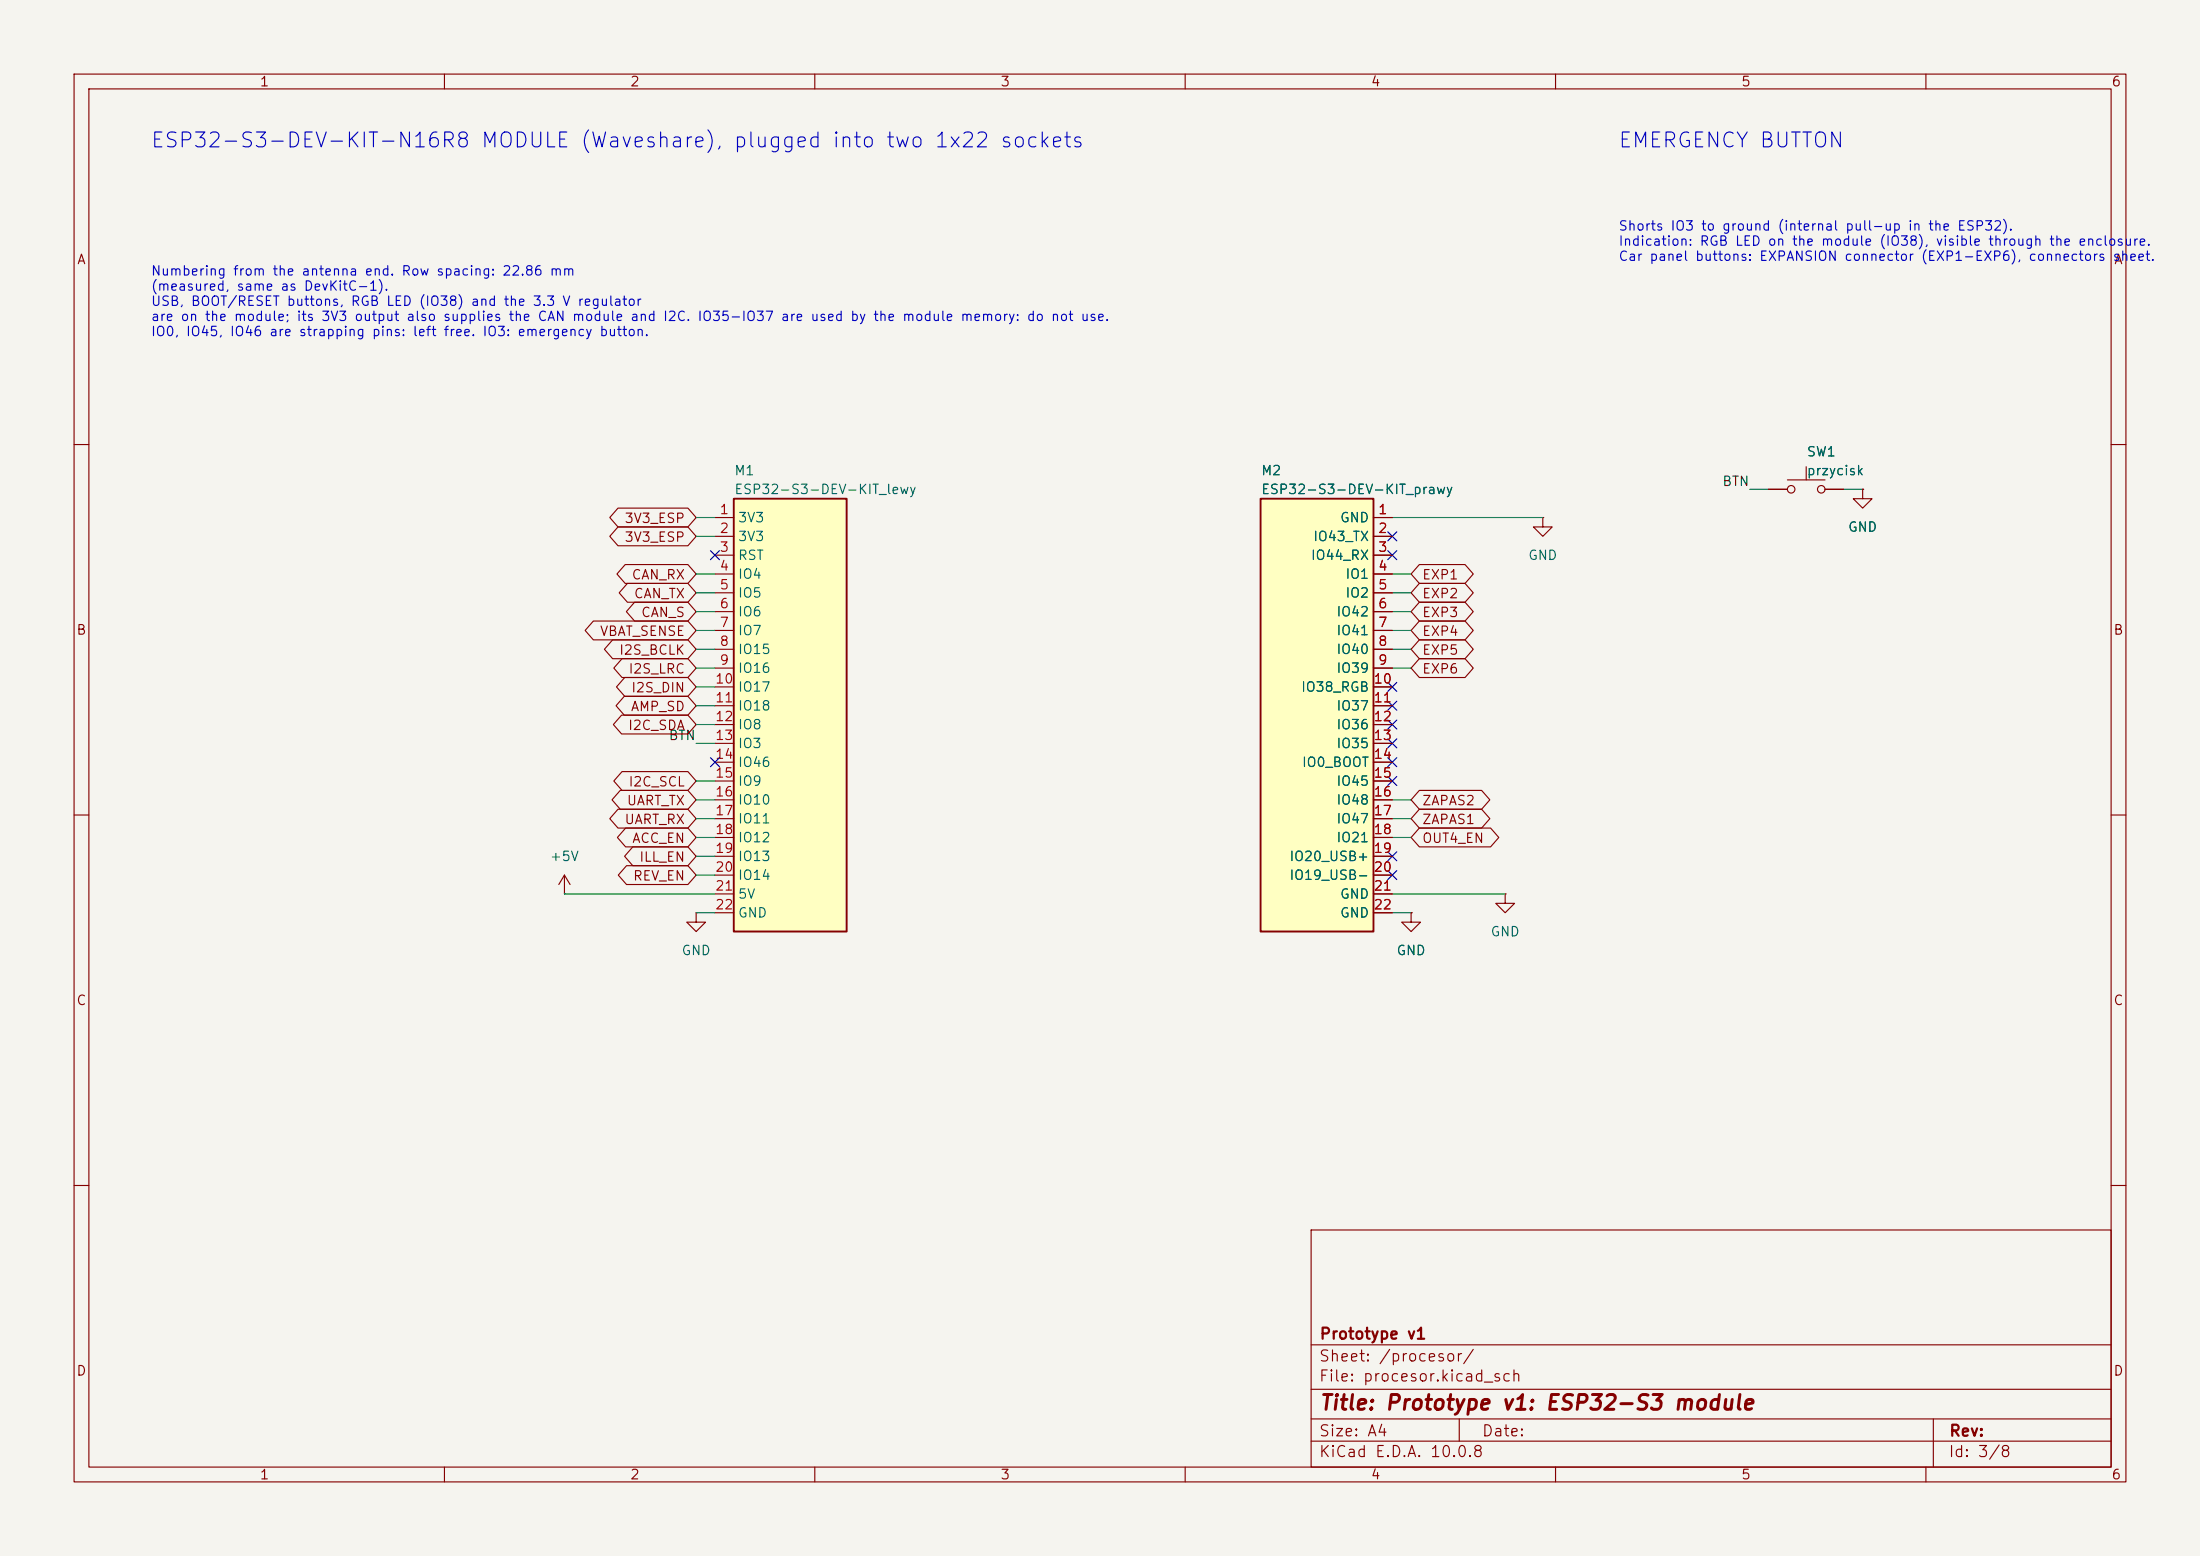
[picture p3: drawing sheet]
(kicad_sch
 (version 20250610)
 (generator "eeschema")
 (generator_version "9.99")
 (paper "A4")
 (title_block
  (title "Prototype v1: ESP32-S3 module")
  (company "Prototype v1"))
 (lib_symbols
  (symbol "Switch:SW_Push"
   (pin_numbers (hide yes))
   (pin_names
    (offset 1.016) (hide yes)) (exclude_from_sim no) (in_bom yes) (on_board yes)
   (in_pos_files yes)
   (duplicate_pin_numbers_are_jumpers no)
   (property "Reference" "SW" (at 1.27 2.54 0) (show_name no) (do_not_autoplace no) (effects (font (size 1.27 1.27)) (justify left)))
   (property "Value" "SW_Push" (at 0 -1.524 0) (show_name no) (do_not_autoplace no) (effects (font (size 1.27 1.27))))
   (property "Footprint" "" (at 0 5.08 0) (show_name no) (do_not_autoplace no) (hide yes) (effects (font (size 1.27 1.27))))
   (property "Datasheet" "" (at 0 5.08 0) (show_name no) (do_not_autoplace no) (hide yes) (effects (font (size 1.27 1.27))))
   (property "Description" "Push button switch, generic, two pins" (at 0 0 0) (show_name no) (do_not_autoplace no) (hide yes) (effects (font (size 1.27 1.27))))
   (symbol "SW_Push_0_1"
    (circle (center -2.032 0) (radius 0.508) (stroke (width 0) (type default)) (fill (type none)))
    (polyline (pts (xy 0 1.27) (xy 0 3.048)) (stroke (width 0) (type default)) (fill (type none)))
    (circle (center 2.032 0) (radius 0.508) (stroke (width 0) (type default)) (fill (type none)))
    (polyline (pts (xy 2.54 1.27) (xy -2.54 1.27)) (stroke (width 0) (type default)) (fill (type none)))
    (pin passive line (at -5.08 0 0) (length 2.54) (name "1" (effects (font (size 1.27 1.27)))) (number "1" (effects (font (size 1.27 1.27)))))
    (pin passive line (at 5.08 0 180) (length 2.54) (name "2" (effects (font (size 1.27 1.27)))) (number "2" (effects (font (size 1.27 1.27))))))
   (embedded_fonts no))
  (symbol "centralka:ESP32-S3-DEV-KIT_lewy" (exclude_from_sim no) (in_bom yes) (on_board yes)
   (property "Reference" "M" (at 0 31.75 0) (effects (font (size 1.27 1.27))))
   (property "Value" "ESP32-S3-DEV-KIT_lewy" (at 0 -31.75 0) (effects (font (size 1.27 1.27))))
   (property "Footprint" "Connector_PinSocket_2.54mm:PinSocket_1x22_P2.54mm_Vertical" (at 0 0 0) (hide yes) (effects (font (size 1.27 1.27))))
   (property "Datasheet" "" (at 0 0 0) (hide yes) (effects (font (size 1.27 1.27))))
   (symbol "ESP32-S3-DEV-KIT_lewy_0_1"
    (rectangle (start -7.62 29.21) (end 7.62 -29.21) (stroke (width 0.254) (type default)) (fill (type background))))
   (symbol "ESP32-S3-DEV-KIT_lewy_1_1"
    (pin passive line (at -10.16 26.67 0) (length 2.54) (name "3V3" (effects (font (size 1.27 1.27)))) (number "1" (effects (font (size 1.27 1.27)))))
    (pin passive line (at -10.16 24.13 0) (length 2.54) (name "3V3" (effects (font (size 1.27 1.27)))) (number "2" (effects (font (size 1.27 1.27)))))
    (pin passive line (at -10.16 21.59 0) (length 2.54) (name "RST" (effects (font (size 1.27 1.27)))) (number "3" (effects (font (size 1.27 1.27)))))
    (pin passive line (at -10.16 19.05 0) (length 2.54) (name "IO4" (effects (font (size 1.27 1.27)))) (number "4" (effects (font (size 1.27 1.27)))))
    (pin passive line (at -10.16 16.51 0) (length 2.54) (name "IO5" (effects (font (size 1.27 1.27)))) (number "5" (effects (font (size 1.27 1.27)))))
    (pin passive line (at -10.16 13.97 0) (length 2.54) (name "IO6" (effects (font (size 1.27 1.27)))) (number "6" (effects (font (size 1.27 1.27)))))
    (pin passive line (at -10.16 11.43 0) (length 2.54) (name "IO7" (effects (font (size 1.27 1.27)))) (number "7" (effects (font (size 1.27 1.27)))))
    (pin passive line (at -10.16 8.89 0) (length 2.54) (name "IO15" (effects (font (size 1.27 1.27)))) (number "8" (effects (font (size 1.27 1.27)))))
    (pin passive line (at -10.16 6.35 0) (length 2.54) (name "IO16" (effects (font (size 1.27 1.27)))) (number "9" (effects (font (size 1.27 1.27)))))
    (pin passive line (at -10.16 3.81 0) (length 2.54) (name "IO17" (effects (font (size 1.27 1.27)))) (number "10" (effects (font (size 1.27 1.27)))))
    (pin passive line (at -10.16 1.27 0) (length 2.54) (name "IO18" (effects (font (size 1.27 1.27)))) (number "11" (effects (font (size 1.27 1.27)))))
    (pin passive line (at -10.16 -1.27 0) (length 2.54) (name "IO8" (effects (font (size 1.27 1.27)))) (number "12" (effects (font (size 1.27 1.27)))))
    (pin passive line (at -10.16 -3.81 0) (length 2.54) (name "IO3" (effects (font (size 1.27 1.27)))) (number "13" (effects (font (size 1.27 1.27)))))
    (pin passive line (at -10.16 -6.35 0) (length 2.54) (name "IO46" (effects (font (size 1.27 1.27)))) (number "14" (effects (font (size 1.27 1.27)))))
    (pin passive line (at -10.16 -8.89 0) (length 2.54) (name "IO9" (effects (font (size 1.27 1.27)))) (number "15" (effects (font (size 1.27 1.27)))))
    (pin passive line (at -10.16 -11.43 0) (length 2.54) (name "IO10" (effects (font (size 1.27 1.27)))) (number "16" (effects (font (size 1.27 1.27)))))
    (pin passive line (at -10.16 -13.97 0) (length 2.54) (name "IO11" (effects (font (size 1.27 1.27)))) (number "17" (effects (font (size 1.27 1.27)))))
    (pin passive line (at -10.16 -16.51 0) (length 2.54) (name "IO12" (effects (font (size 1.27 1.27)))) (number "18" (effects (font (size 1.27 1.27)))))
    (pin passive line (at -10.16 -19.05 0) (length 2.54) (name "IO13" (effects (font (size 1.27 1.27)))) (number "19" (effects (font (size 1.27 1.27)))))
    (pin passive line (at -10.16 -21.59 0) (length 2.54) (name "IO14" (effects (font (size 1.27 1.27)))) (number "20" (effects (font (size 1.27 1.27)))))
    (pin passive line (at -10.16 -24.13 0) (length 2.54) (name "5V" (effects (font (size 1.27 1.27)))) (number "21" (effects (font (size 1.27 1.27)))))
    (pin passive line (at -10.16 -26.67 0) (length 2.54) (name "GND" (effects (font (size 1.27 1.27)))) (number "22" (effects (font (size 1.27 1.27)))))))
  (symbol "centralka:ESP32-S3-DEV-KIT_prawy" (exclude_from_sim no) (in_bom yes) (on_board yes)
   (property "Reference" "M" (at 0 31.75 0) (effects (font (size 1.27 1.27))))
   (property "Value" "ESP32-S3-DEV-KIT_prawy" (at 0 -31.75 0) (effects (font (size 1.27 1.27))))
   (property "Footprint" "Connector_PinSocket_2.54mm:PinSocket_1x22_P2.54mm_Vertical" (at 0 0 0) (hide yes) (effects (font (size 1.27 1.27))))
   (property "Datasheet" "" (at 0 0 0) (hide yes) (effects (font (size 1.27 1.27))))
   (symbol "ESP32-S3-DEV-KIT_prawy_0_1"
    (rectangle (start -7.62 29.21) (end 7.62 -29.21) (stroke (width 0.254) (type default)) (fill (type background))))
   (symbol "ESP32-S3-DEV-KIT_prawy_1_1"
    (pin passive line (at 10.16 26.67 180) (length 2.54) (name "GND" (effects (font (size 1.27 1.27)))) (number "1" (effects (font (size 1.27 1.27)))))
    (pin passive line (at 10.16 24.13 180) (length 2.54) (name "IO43_TX" (effects (font (size 1.27 1.27)))) (number "2" (effects (font (size 1.27 1.27)))))
    (pin passive line (at 10.16 21.59 180) (length 2.54) (name "IO44_RX" (effects (font (size 1.27 1.27)))) (number "3" (effects (font (size 1.27 1.27)))))
    (pin passive line (at 10.16 19.05 180) (length 2.54) (name "IO1" (effects (font (size 1.27 1.27)))) (number "4" (effects (font (size 1.27 1.27)))))
    (pin passive line (at 10.16 16.51 180) (length 2.54) (name "IO2" (effects (font (size 1.27 1.27)))) (number "5" (effects (font (size 1.27 1.27)))))
    (pin passive line (at 10.16 13.97 180) (length 2.54) (name "IO42" (effects (font (size 1.27 1.27)))) (number "6" (effects (font (size 1.27 1.27)))))
    (pin passive line (at 10.16 11.43 180) (length 2.54) (name "IO41" (effects (font (size 1.27 1.27)))) (number "7" (effects (font (size 1.27 1.27)))))
    (pin passive line (at 10.16 8.89 180) (length 2.54) (name "IO40" (effects (font (size 1.27 1.27)))) (number "8" (effects (font (size 1.27 1.27)))))
    (pin passive line (at 10.16 6.35 180) (length 2.54) (name "IO39" (effects (font (size 1.27 1.27)))) (number "9" (effects (font (size 1.27 1.27)))))
    (pin passive line (at 10.16 3.81 180) (length 2.54) (name "IO38_RGB" (effects (font (size 1.27 1.27)))) (number "10" (effects (font (size 1.27 1.27)))))
    (pin passive line (at 10.16 1.27 180) (length 2.54) (name "IO37" (effects (font (size 1.27 1.27)))) (number "11" (effects (font (size 1.27 1.27)))))
    (pin passive line (at 10.16 -1.27 180) (length 2.54) (name "IO36" (effects (font (size 1.27 1.27)))) (number "12" (effects (font (size 1.27 1.27)))))
    (pin passive line (at 10.16 -3.81 180) (length 2.54) (name "IO35" (effects (font (size 1.27 1.27)))) (number "13" (effects (font (size 1.27 1.27)))))
    (pin passive line (at 10.16 -6.35 180) (length 2.54) (name "IO0_BOOT" (effects (font (size 1.27 1.27)))) (number "14" (effects (font (size 1.27 1.27)))))
    (pin passive line (at 10.16 -8.89 180) (length 2.54) (name "IO45" (effects (font (size 1.27 1.27)))) (number "15" (effects (font (size 1.27 1.27)))))
    (pin passive line (at 10.16 -11.43 180) (length 2.54) (name "IO48" (effects (font (size 1.27 1.27)))) (number "16" (effects (font (size 1.27 1.27)))))
    (pin passive line (at 10.16 -13.97 180) (length 2.54) (name "IO47" (effects (font (size 1.27 1.27)))) (number "17" (effects (font (size 1.27 1.27)))))
    (pin passive line (at 10.16 -16.51 180) (length 2.54) (name "IO21" (effects (font (size 1.27 1.27)))) (number "18" (effects (font (size 1.27 1.27)))))
    (pin passive line (at 10.16 -19.05 180) (length 2.54) (name "IO20_USB+" (effects (font (size 1.27 1.27)))) (number "19" (effects (font (size 1.27 1.27)))))
    (pin passive line (at 10.16 -21.59 180) (length 2.54) (name "IO19_USB-" (effects (font (size 1.27 1.27)))) (number "20" (effects (font (size 1.27 1.27)))))
    (pin passive line (at 10.16 -24.13 180) (length 2.54) (name "GND" (effects (font (size 1.27 1.27)))) (number "21" (effects (font (size 1.27 1.27)))))
    (pin passive line (at 10.16 -26.67 180) (length 2.54) (name "GND" (effects (font (size 1.27 1.27)))) (number "22" (effects (font (size 1.27 1.27)))))))
  (symbol "power:+5V"
   (power global)
   (pin_numbers (hide yes))
   (pin_names
    (offset 0) (hide yes)) (exclude_from_sim no) (in_bom yes) (on_board yes)
   (in_pos_files yes)
   (duplicate_pin_numbers_are_jumpers no)
   (property "Reference" "#PWR" (at 0 -3.81 0) (show_name no) (do_not_autoplace no) (hide yes) (effects (font (size 1.27 1.27))))
   (property "Value" "+5V" (at 0 3.556 0) (show_name no) (do_not_autoplace no) (effects (font (size 1.27 1.27))))
   (property "Footprint" "" (at 0 0 0) (show_name no) (do_not_autoplace no) (hide yes) (effects (font (size 1.27 1.27))))
   (property "Datasheet" "" (at 0 0 0) (show_name no) (do_not_autoplace no) (hide yes) (effects (font (size 1.27 1.27))))
   (property "Description" "Power symbol creates a global label with name \"+5V\"" (at 0 0 0) (show_name no) (do_not_autoplace no) (hide yes) (effects (font (size 1.27 1.27))))
   (symbol "+5V_0_1"
    (polyline (pts (xy -0.762 1.27) (xy 0 2.54)) (stroke (width 0) (type default)) (fill (type none)))
    (polyline (pts (xy 0 2.54) (xy 0.762 1.27)) (stroke (width 0) (type default)) (fill (type none)))
    (polyline (pts (xy 0 0) (xy 0 2.54)) (stroke (width 0) (type default)) (fill (type none))))
   (symbol "+5V_1_1"
    (pin power_in line (at 0 0 90) (length 0) (name "" (effects (font (size 1.27 1.27)))) (number "1" (effects (font (size 1.27 1.27))))))
   (embedded_fonts no))
  (symbol "power:GND"
   (power global)
   (pin_numbers (hide yes))
   (pin_names
    (offset 0) (hide yes)) (exclude_from_sim no) (in_bom yes) (on_board yes)
   (in_pos_files yes)
   (duplicate_pin_numbers_are_jumpers no)
   (property "Reference" "#PWR" (at 0 -6.35 0) (show_name no) (do_not_autoplace no) (hide yes) (effects (font (size 1.27 1.27))))
   (property "Value" "GND" (at 0 -3.81 0) (show_name no) (do_not_autoplace no) (effects (font (size 1.27 1.27))))
   (property "Footprint" "" (at 0 0 0) (show_name no) (do_not_autoplace no) (hide yes) (effects (font (size 1.27 1.27))))
   (property "Datasheet" "" (at 0 0 0) (show_name no) (do_not_autoplace no) (hide yes) (effects (font (size 1.27 1.27))))
   (property "Description" "Power symbol creates a global label with name \"GND\" , ground" (at 0 0 0) (show_name no) (do_not_autoplace no) (hide yes) (effects (font (size 1.27 1.27))))
   (symbol "GND_0_1"
    (polyline (pts (xy 0 0) (xy 0 -1.27) (xy 1.27 -1.27) (xy 0 -2.54) (xy -1.27 -1.27) (xy 0 -1.27)) (stroke (width 0) (type default)) (fill (type none))))
   (symbol "GND_1_1"
    (pin power_in line (at 0 0 270) (length 0) (name "" (effects (font (size 1.27 1.27)))) (number "1" (effects (font (size 1.27 1.27))))))
   (embedded_fonts no)))
 (text "ESP32-S3-DEV-KIT-N16R8 MODULE (Waveshare), plugged into two 1x22 sockets"
  (exclude_from_sim no)
  (at 20.32 20.32 0)
  (effects (font (size 2 2)) (justify left bottom)))
 (text "Numbering from the antenna end. Row spacing: 22.86 mm\n(measured, same as DevKitC-1).\nUSB, BOOT/RESET buttons, RGB LED (IO38) and the 3.3 V regulator\nare on the module; its 3V3 output also supplies the CAN module and I2C. IO35-IO37 are used by the module memory: do not use.\nIO0, IO45, IO46 are strapping pins: left free. IO3: emergency button."
  (exclude_from_sim no)
  (at 20.32 45.72 0)
  (effects (font (size 1.27 1.27)) (justify left bottom)))
 (symbol
  (lib_id "centralka:ESP32-S3-DEV-KIT_lewy")
  (at 106.68 96.52 0)
  (unit 1)
  (exclude_from_sim no)
  (in_bom yes)
  (on_board yes)
  (dnp no)
  (property "Reference" "M1" (at 99.06 63.5 0) (effects (font (size 1.27 1.27)) (justify left)))
  (property "Value" "ESP32-S3-DEV-KIT_lewy" (at 99.06 66.04 0) (effects (font (size 1.27 1.27)) (justify left)))
  (property "Footprint" "Connector_PinSocket_2.54mm:PinSocket_1x22_P2.54mm_Vertical" (at 106.68 96.52 0) (hide yes) (effects (font (size 1.27 1.27))))
  (property "Datasheet" "" (at 106.68 96.52 0) (hide yes) (effects (font (size 1.27 1.27))))
  (pin "1")
  (pin "2")
  (pin "3")
  (pin "4")
  (pin "5")
  (pin "6")
  (pin "7")
  (pin "8")
  (pin "9")
  (pin "10")
  (pin "11")
  (pin "12")
  (pin "13")
  (pin "14")
  (pin "15")
  (pin "16")
  (pin "17")
  (pin "18")
  (pin "19")
  (pin "20")
  (pin "21")
  (pin "22"))
 (wire
  (pts (xy 96.52 69.85) (xy 93.98 69.85))
  (stroke (width 0) (type default)))
 (global_label "3V3_ESP"
  (shape bidirectional)
  (at 93.98 69.85 180)
  (effects (font (size 1.27 1.27)) (justify right)))
 (wire
  (pts (xy 96.52 72.39) (xy 93.98 72.39))
  (stroke (width 0) (type default)))
 (global_label "3V3_ESP"
  (shape bidirectional)
  (at 93.98 72.39 180)
  (effects (font (size 1.27 1.27)) (justify right)))
 (no_connect
  (at 96.52 74.93))
 (wire
  (pts (xy 96.52 77.47) (xy 93.98 77.47))
  (stroke (width 0) (type default)))
 (global_label "CAN_RX"
  (shape bidirectional)
  (at 93.98 77.47 180)
  (effects (font (size 1.27 1.27)) (justify right)))
 (wire
  (pts (xy 96.52 80.01) (xy 93.98 80.01))
  (stroke (width 0) (type default)))
 (global_label "CAN_TX"
  (shape bidirectional)
  (at 93.98 80.01 180)
  (effects (font (size 1.27 1.27)) (justify right)))
 (wire
  (pts (xy 96.52 82.55) (xy 93.98 82.55))
  (stroke (width 0) (type default)))
 (global_label "CAN_S"
  (shape bidirectional)
  (at 93.98 82.55 180)
  (effects (font (size 1.27 1.27)) (justify right)))
 (wire
  (pts (xy 96.52 85.09) (xy 93.98 85.09))
  (stroke (width 0) (type default)))
 (global_label "VBAT_SENSE"
  (shape bidirectional)
  (at 93.98 85.09 180)
  (effects (font (size 1.27 1.27)) (justify right)))
 (wire
  (pts (xy 96.52 87.63) (xy 93.98 87.63))
  (stroke (width 0) (type default)))
 (global_label "I2S_BCLK"
  (shape bidirectional)
  (at 93.98 87.63 180)
  (effects (font (size 1.27 1.27)) (justify right)))
 (wire
  (pts (xy 96.52 90.17) (xy 93.98 90.17))
  (stroke (width 0) (type default)))
 (global_label "I2S_LRC"
  (shape bidirectional)
  (at 93.98 90.17 180)
  (effects (font (size 1.27 1.27)) (justify right)))
 (wire
  (pts (xy 96.52 92.71) (xy 93.98 92.71))
  (stroke (width 0) (type default)))
 (global_label "I2S_DIN"
  (shape bidirectional)
  (at 93.98 92.71 180)
  (effects (font (size 1.27 1.27)) (justify right)))
 (wire
  (pts (xy 96.52 95.25) (xy 93.98 95.25))
  (stroke (width 0) (type default)))
 (global_label "AMP_SD"
  (shape bidirectional)
  (at 93.98 95.25 180)
  (effects (font (size 1.27 1.27)) (justify right)))
 (wire
  (pts (xy 96.52 97.79) (xy 93.98 97.79))
  (stroke (width 0) (type default)))
 (global_label "I2C_SDA"
  (shape bidirectional)
  (at 93.98 97.79 180)
  (effects (font (size 1.27 1.27)) (justify right)))
 (wire
  (pts (xy 96.52 100.33) (xy 93.98 100.33))
  (stroke (width 0) (type default)))
 (label "BTN"
  (at 93.98 100.33 180)
  (effects (font (size 1.27 1.27)) (justify right bottom)))
 (no_connect
  (at 96.52 102.87))
 (wire
  (pts (xy 96.52 105.41) (xy 93.98 105.41))
  (stroke (width 0) (type default)))
 (global_label "I2C_SCL"
  (shape bidirectional)
  (at 93.98 105.41 180)
  (effects (font (size 1.27 1.27)) (justify right)))
 (wire
  (pts (xy 96.52 107.95) (xy 93.98 107.95))
  (stroke (width 0) (type default)))
 (global_label "UART_TX"
  (shape bidirectional)
  (at 93.98 107.95 180)
  (effects (font (size 1.27 1.27)) (justify right)))
 (wire
  (pts (xy 96.52 110.49) (xy 93.98 110.49))
  (stroke (width 0) (type default)))
 (global_label "UART_RX"
  (shape bidirectional)
  (at 93.98 110.49 180)
  (effects (font (size 1.27 1.27)) (justify right)))
 (wire
  (pts (xy 96.52 113.03) (xy 93.98 113.03))
  (stroke (width 0) (type default)))
 (global_label "ACC_EN"
  (shape bidirectional)
  (at 93.98 113.03 180)
  (effects (font (size 1.27 1.27)) (justify right)))
 (wire
  (pts (xy 96.52 115.57) (xy 93.98 115.57))
  (stroke (width 0) (type default)))
 (global_label "ILL_EN"
  (shape bidirectional)
  (at 93.98 115.57 180)
  (effects (font (size 1.27 1.27)) (justify right)))
 (wire
  (pts (xy 96.52 118.11) (xy 93.98 118.11))
  (stroke (width 0) (type default)))
 (global_label "REV_EN"
  (shape bidirectional)
  (at 93.98 118.11 180)
  (effects (font (size 1.27 1.27)) (justify right)))
 (wire
  (pts (xy 96.52 120.65) (xy 76.2 120.65))
  (stroke (width 0) (type default)))
 (symbol
  (lib_id "power:+5V")
  (at 76.2 120.65 0)
  (unit 1)
  (exclude_from_sim no)
  (in_bom yes)
  (on_board yes)
  (dnp no)
  (property "Reference" "#PWRPR01" (at 76.2 120.65 0) (hide yes) (effects (font (size 1.27 1.27))))
  (property "Value" "+5V" (at 76.2 115.57 0) (effects (font (size 1.27 1.27))))
  (property "Footprint" "" (at 76.2 120.65 0) (hide yes) (effects (font (size 1.27 1.27))))
  (property "Datasheet" "" (at 76.2 120.65 0) (hide yes) (effects (font (size 1.27 1.27))))
  (pin "1"))
 (wire
  (pts (xy 96.52 123.19) (xy 93.98 123.19))
  (stroke (width 0) (type default)))
 (symbol
  (lib_id "power:GND")
  (at 93.98 123.19 0)
  (unit 1)
  (exclude_from_sim no)
  (in_bom yes)
  (on_board yes)
  (dnp no)
  (property "Reference" "#PWRPR02" (at 93.98 123.19 0) (hide yes) (effects (font (size 1.27 1.27))))
  (property "Value" "GND" (at 93.98 128.27 0) (effects (font (size 1.27 1.27))))
  (property "Footprint" "" (at 93.98 123.19 0) (hide yes) (effects (font (size 1.27 1.27))))
  (property "Datasheet" "" (at 93.98 123.19 0) (hide yes) (effects (font (size 1.27 1.27))))
  (pin "1"))
 (symbol
  (lib_id "centralka:ESP32-S3-DEV-KIT_prawy")
  (at 177.8 96.52 0)
  (unit 1)
  (exclude_from_sim no)
  (in_bom yes)
  (on_board yes)
  (dnp no)
  (property "Reference" "M2" (at 170.18 63.5 0) (effects (font (size 1.27 1.27)) (justify left)))
  (property "Value" "ESP32-S3-DEV-KIT_prawy" (at 170.18 66.04 0) (effects (font (size 1.27 1.27)) (justify left)))
  (property "Footprint" "Connector_PinSocket_2.54mm:PinSocket_1x22_P2.54mm_Vertical" (at 177.8 96.52 0) (hide yes) (effects (font (size 1.27 1.27))))
  (property "Datasheet" "" (at 177.8 96.52 0) (hide yes) (effects (font (size 1.27 1.27))))
  (pin "1")
  (pin "2")
  (pin "3")
  (pin "4")
  (pin "5")
  (pin "6")
  (pin "7")
  (pin "8")
  (pin "9")
  (pin "10")
  (pin "11")
  (pin "12")
  (pin "13")
  (pin "14")
  (pin "15")
  (pin "16")
  (pin "17")
  (pin "18")
  (pin "19")
  (pin "20")
  (pin "21")
  (pin "22"))
 (wire
  (pts (xy 187.96 69.85) (xy 208.28 69.85))
  (stroke (width 0) (type default)))
 (symbol
  (lib_id "power:GND")
  (at 208.28 69.85 0)
  (unit 1)
  (exclude_from_sim no)
  (in_bom yes)
  (on_board yes)
  (dnp no)
  (property "Reference" "#PWRPR03" (at 208.28 69.85 0) (hide yes) (effects (font (size 1.27 1.27))))
  (property "Value" "GND" (at 208.28 74.93 0) (effects (font (size 1.27 1.27))))
  (property "Footprint" "" (at 208.28 69.85 0) (hide yes) (effects (font (size 1.27 1.27))))
  (property "Datasheet" "" (at 208.28 69.85 0) (hide yes) (effects (font (size 1.27 1.27))))
  (pin "1"))
 (no_connect
  (at 187.96 72.39))
 (no_connect
  (at 187.96 74.93))
 (wire
  (pts (xy 187.96 77.47) (xy 190.5 77.47))
  (stroke (width 0) (type default)))
 (global_label "EXP1"
  (shape bidirectional)
  (at 190.5 77.47 0)
  (effects (font (size 1.27 1.27)) (justify left)))
 (wire
  (pts (xy 187.96 80.01) (xy 190.5 80.01))
  (stroke (width 0) (type default)))
 (global_label "EXP2"
  (shape bidirectional)
  (at 190.5 80.01 0)
  (effects (font (size 1.27 1.27)) (justify left)))
 (wire
  (pts (xy 187.96 82.55) (xy 190.5 82.55))
  (stroke (width 0) (type default)))
 (global_label "EXP3"
  (shape bidirectional)
  (at 190.5 82.55 0)
  (effects (font (size 1.27 1.27)) (justify left)))
 (wire
  (pts (xy 187.96 85.09) (xy 190.5 85.09))
  (stroke (width 0) (type default)))
 (global_label "EXP4"
  (shape bidirectional)
  (at 190.5 85.09 0)
  (effects (font (size 1.27 1.27)) (justify left)))
 (wire
  (pts (xy 187.96 87.63) (xy 190.5 87.63))
  (stroke (width 0) (type default)))
 (global_label "EXP5"
  (shape bidirectional)
  (at 190.5 87.63 0)
  (effects (font (size 1.27 1.27)) (justify left)))
 (wire
  (pts (xy 187.96 90.17) (xy 190.5 90.17))
  (stroke (width 0) (type default)))
 (global_label "EXP6"
  (shape bidirectional)
  (at 190.5 90.17 0)
  (effects (font (size 1.27 1.27)) (justify left)))
 (no_connect
  (at 187.96 92.71))
 (no_connect
  (at 187.96 95.25))
 (no_connect
  (at 187.96 97.79))
 (no_connect
  (at 187.96 100.33))
 (no_connect
  (at 187.96 102.87))
 (no_connect
  (at 187.96 105.41))
 (wire
  (pts (xy 187.96 107.95) (xy 190.5 107.95))
  (stroke (width 0) (type default)))
 (global_label "ZAPAS2"
  (shape bidirectional)
  (at 190.5 107.95 0)
  (effects (font (size 1.27 1.27)) (justify left)))
 (wire
  (pts (xy 187.96 110.49) (xy 190.5 110.49))
  (stroke (width 0) (type default)))
 (global_label "ZAPAS1"
  (shape bidirectional)
  (at 190.5 110.49 0)
  (effects (font (size 1.27 1.27)) (justify left)))
 (wire
  (pts (xy 187.96 113.03) (xy 190.5 113.03))
  (stroke (width 0) (type default)))
 (global_label "OUT4_EN"
  (shape bidirectional)
  (at 190.5 113.03 0)
  (effects (font (size 1.27 1.27)) (justify left)))
 (no_connect
  (at 187.96 115.57))
 (no_connect
  (at 187.96 118.11))
 (wire
  (pts (xy 187.96 120.65) (xy 203.2 120.65))
  (stroke (width 0) (type default)))
 (symbol
  (lib_id "power:GND")
  (at 203.2 120.65 0)
  (unit 1)
  (exclude_from_sim no)
  (in_bom yes)
  (on_board yes)
  (dnp no)
  (property "Reference" "#PWRPR04" (at 203.2 120.65 0) (hide yes) (effects (font (size 1.27 1.27))))
  (property "Value" "GND" (at 203.2 125.73 0) (effects (font (size 1.27 1.27))))
  (property "Footprint" "" (at 203.2 120.65 0) (hide yes) (effects (font (size 1.27 1.27))))
  (property "Datasheet" "" (at 203.2 120.65 0) (hide yes) (effects (font (size 1.27 1.27))))
  (pin "1"))
 (wire
  (pts (xy 187.96 123.19) (xy 190.5 123.19))
  (stroke (width 0) (type default)))
 (symbol
  (lib_id "power:GND")
  (at 190.5 123.19 0)
  (unit 1)
  (exclude_from_sim no)
  (in_bom yes)
  (on_board yes)
  (dnp no)
  (property "Reference" "#PWRPR05" (at 190.5 123.19 0) (hide yes) (effects (font (size 1.27 1.27))))
  (property "Value" "GND" (at 190.5 128.27 0) (effects (font (size 1.27 1.27))))
  (property "Footprint" "" (at 190.5 123.19 0) (hide yes) (effects (font (size 1.27 1.27))))
  (property "Datasheet" "" (at 190.5 123.19 0) (hide yes) (effects (font (size 1.27 1.27))))
  (pin "1"))
 (text "EMERGENCY BUTTON"
  (exclude_from_sim no)
  (at 218.44 20.32 0)
  (effects (font (size 2 2)) (justify left bottom)))
 (text "Shorts IO3 to ground (internal pull-up in the ESP32).\nIndication: RGB LED on the module (IO38), visible through the enclosure.\nCar panel buttons: EXPANSION connector (EXP1-EXP6), connectors sheet."
  (exclude_from_sim no)
  (at 218.44 35.56 0)
  (effects (font (size 1.27 1.27)) (justify left bottom)))
 (symbol
  (lib_id "Switch:SW_Push")
  (at 243.84 66.04 0)
  (unit 1)
  (exclude_from_sim no)
  (in_bom yes)
  (on_board yes)
  (dnp no)
  (property "Reference" "SW1" (at 243.84 60.96 0) (effects (font (size 1.27 1.27)) (justify left)))
  (property "Value" "przycisk" (at 243.84 63.5 0) (effects (font (size 1.27 1.27)) (justify left)))
  (property "Footprint" "Button_Switch_THT:SW_PUSH_6mm" (at 243.84 66.04 0) (hide yes) (effects (font (size 1.27 1.27))))
  (property "Datasheet" "" (at 243.84 66.04 0) (hide yes) (effects (font (size 1.27 1.27))))
  (pin "1")
  (pin "2"))
 (wire
  (pts (xy 238.76 66.04) (xy 236.22 66.04))
  (stroke (width 0) (type default)))
 (label "BTN"
  (at 236.22 66.04 180)
  (effects (font (size 1.27 1.27)) (justify right bottom)))
 (wire
  (pts (xy 248.92 66.04) (xy 251.46 66.04))
  (stroke (width 0) (type default)))
 (symbol
  (lib_id "power:GND")
  (at 251.46 66.04 0)
  (unit 1)
  (exclude_from_sim no)
  (in_bom yes)
  (on_board yes)
  (dnp no)
  (property "Reference" "#PWRPR06" (at 251.46 66.04 0) (hide yes) (effects (font (size 1.27 1.27))))
  (property "Value" "GND" (at 251.46 71.12 0) (effects (font (size 1.27 1.27))))
  (property "Footprint" "" (at 251.46 66.04 0) (hide yes) (effects (font (size 1.27 1.27))))
  (property "Datasheet" "" (at 251.46 66.04 0) (hide yes) (effects (font (size 1.27 1.27))))
  (pin "1"))
 (embedded_fonts no))
